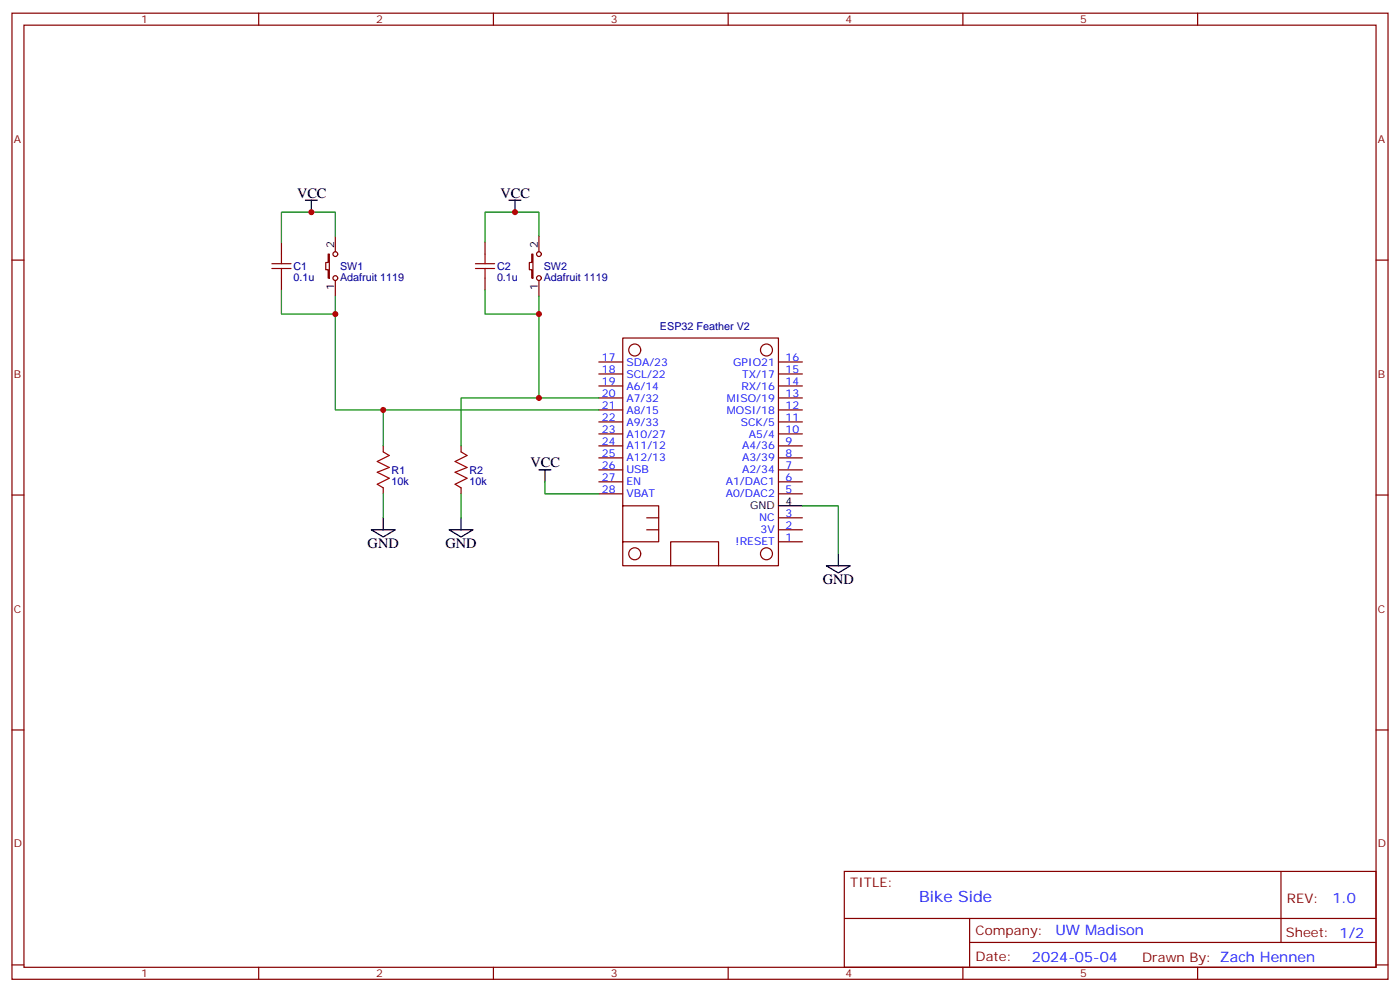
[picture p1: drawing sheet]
<svg xmlns="http://www.w3.org/2000/svg" width="412mm" height="292mm" viewBox="0 0 412 292" stroke-linecap="round" stroke-linejoin="round" font-family="sans-serif">
<g fill="none" stroke="#870000" stroke-width=".35">
<path d="M3.5 3.9h405.4v284.3h-405.4zM7.1 7.4h398.2v277.3h-398.2zM76.2 3.9v3.5M145.3 3.9v3.5M214.5 3.9v3.5M283.6 3.9v3.5M352.8 3.9v3.5M3.5 76.6h3.6M82.9 71.3v3.5M96.7 74.8h.3v7h-.3v-2.4h-.7v-2.1h.7zM98.8 69.5v4.6M142.9 71.3v3.5"/>
<path d="M156.6 74.8h.4v7h-.4v-2.4h-.7v-2.1h.7zM158.7 69.5v4.6M405.3 76.6h3.6M82.9 81.8v3.6M98.8 82.5v4.6M142.9 81.8v3.6M158.7 82.5v4.6M176.4 117.1h7M176.4 113.6h7M176.4 110.1h7M176.4 106.5h7M229.3 117.1h7.1"/>
<path d="M229.3 113.6h7.1M229.3 110.1h7.1M229.3 106.5h7.1M112.9 131.2v1.8M135.8 131.2v1.8M176.4 138.3h7M176.4 134.8h7M176.4 131.2h7M176.4 127.7h7M176.4 124.2h7M176.4 120.6h7M229.3 138.3h7.1"/>
<path d="M229.3 134.8h7.1M229.3 131.2h7.1M229.3 127.7h7.1M229.3 124.2h7.1M229.3 120.6h7.1M3.5 145.7h3.6M112.9 143.6v1.7M135.8 143.6v1.7M176.4 145.3h7M176.4 141.8h7M183.4 148.9h10.6v10.6h-10.6v7h45.9v-67h-45.9v60M190.5 155.9h3.5"/>
<path d="M190.5 152.4h3.5M229.3 155.9h7.1M229.3 152.4h7.1M229.3 159.5h7.1M229.3 145.3h7.1M229.3 141.8h7.1M405.3 145.7h3.6M197.6 166.5v-7h14.1v7M3.5 214.8h3.6M405.3 214.8h3.6M248.7 256.5h156.6v28.2h-156.6zM377.3 256.5v20.9"/>
<path d="M248.7 270.3h156.5M285.6 277.4h119.6M285.6 270.3v14.1M3.5 284h3.6M76.2 284.7v3.5M145.3 284.7v3.5M214.5 284.7v3.5M283.6 284.7v3.5M352.8 284.7v3.5M405.3 284h3.6"/>
<circle cx="98.8" cy="74.8" r=".71"/>
<circle cx="158.8" cy="74.8" r=".71"/>
<circle cx="98.8" cy="81.8" r=".71"/>
<circle cx="158.8" cy="81.8" r=".71"/>
<circle cx="187" cy="103" r="1.76"/>
<circle cx="225.8" cy="103" r="1.76"/>
<circle cx="187" cy="163" r="1.76"/>
<circle cx="225.8" cy="163" r="1.76"/>
</g>
<g fill="none" stroke="#000" stroke-width=".35">
<path d="M90 58.9h3.5M91.7 58.9v3.5M149.9 58.9h3.6M151.7 58.9v3.5M158.7 138.3h3.6M160.5 138.3v3.5M109.4 155.9h7l-3.5 2.1zM112.9 152.4v3.5M132.3 155.9h7l-3.5 2.1zM135.8 152.4v3.5M229.3 148.9h7.1M243.4 166.5h7.1l-3.6 2.1z"/>
<path d="M246.9 163v3.5"/>
</g>
<path d="M98.8 69.5v-7.1h-15.9v8.9M158.7 69.5v-7.1h-15.8v8.9M82.9 85.4v7h15.9M98.8 87.1v33.5h77.6M142.9 85.4v7h15.8M158.7 87.1v30h17.7M158.7 117.1h-22.9v14.1M112.9 120.6v10.6M112.9 145.3v7.1M135.8 145.3v7.1M160.5 141.8v3.5h15.9M236.4 148.9h10.5v14.1" fill="none" stroke="#008700" stroke-width=".35"/>
<path d="M80.1 79h5.6M80.1 77.6h5.6M82.9 74.8v2.8M82.9 79v2.8M140.1 79h5.6M140.1 77.6h5.6M142.9 74.8v2.8M142.9 79v2.8M112.9 133l1.8 1.1-3.6 1.7 3.6 1.8-3.6 1.4 3.6 1.8-3.6 1.7 1.8 1.1M135.8 133l1.8 1.1-3.5 1.7 3.5 1.8-3.5 1.4 3.5 1.8-3.5 1.7 1.7 1.1" fill="none" stroke="#a10000" stroke-width=".35"/>
<g fill="#c00">
<circle cx="151.7" cy="62.4" r=".88"/>
<circle cx="91.7" cy="62.4" r=".88"/>
<circle cx="158.8" cy="92.4" r=".88"/>
<circle cx="98.8" cy="92.4" r=".88"/>
<circle cx="158.8" cy="117.1" r=".88"/>
<circle cx="112.9" cy="120.6" r=".88"/>
</g>
<text font-size="4.6" fill="#00f" x="270.8" y="265.5">Bike Side</text>
<g font-size="4.2">
<text x="87.5" y="58.2">VCC</text>
<text x="147.5" y="58.2">VCC</text>
<text x="156.3" y="137.6">VCC</text>
<text x="108.3" y="161.2">GND</text>
<text x="131.2" y="161.2">GND</text>
<text x="242.4" y="171.8">GND</text>
</g>
<g font-size="4.2" fill="#00f">
<text x="392.5" y="265.7">1.0</text>
<text x="310.9" y="275.3">UW Madison</text>
<text x="304" y="283.1">2024-05-04</text>
</g>
<g font-size="3.9" fill="#800">
<text x="250.5" y="261.1">TITLE:</text>
<text x="379.1" y="265.7">REV:</text>
<text x="287.4" y="275.3">Company:</text>
<text x="378.7" y="275.9">Sheet: 1/2</text>
<text x="287.4" y="282.9">Date:</text>
<text x="336.4" y="283">Drawn By: Zach Hennen</text>
</g>
<g font-size="3.2" fill="#800">
<text x="41.6" y="6.9">1</text>
<text x="110.8" y="6.9">2</text>
<text x="179.9" y="6.9">3</text>
<text x="249.1" y="6.9">4</text>
<text x="318.2" y="6.9">5</text>
<text x="4.1" y="42">A</text>
<text x="405.9" y="42">A</text>
<text x="4.1" y="111.1">B</text>
<text x="405.9" y="111.1">B</text>
<text x="4.1" y="180.3">C</text>
<text x="405.9" y="180.3">C</text>
<text x="4.1" y="249.4">D</text>
<text x="405.9" y="249.4">D</text>
<text x="41.6" y="287.7">1</text>
<text x="110.8" y="287.7">2</text>
<text x="179.9" y="287.7">3</text>
<text x="249.1" y="287.7">4</text>
<text x="318.2" y="287.7">5</text>
</g>
<g font-size="3.2">
<text x="98.4" y="73" transform="rotate(-90 98.4 73)">2</text>
<text x="158.4" y="73" transform="rotate(-90 158.4 73)">2</text>
<text x="98.4" y="85.3" transform="rotate(-90 98.4 85.3)">1</text>
<text x="158.4" y="85.3" transform="rotate(-90 158.4 85.3)">1</text>
<text x="221" y="149.9">GND</text>
<text x="231.4" y="148.5">4</text>
</g>
<g font-size="3.2" fill="#000080">
<text x="86.4" y="82.6">0.1u</text>
<text x="86.4" y="79.5">C1</text>
<text x="100.2" y="82.6">Adafruit 1119</text>
<text x="100.2" y="79.5">SW1</text>
<text x="146.4" y="82.6">0.1u</text>
<text x="146.4" y="79.5">C2</text>
<text x="160.2" y="82.6">Adafruit 1119</text>
<text x="160.2" y="79.5">SW2</text>
<text x="194.4" y="97.1">ESP32 Feather V2</text>
<text x="115.4" y="142.6">10k</text>
<text x="115.4" y="139.5">R1</text>
<text x="138.3" y="142.6">10k</text>
<text x="138.3" y="139.5">R2</text>
</g>
<g font-size="3.2" fill="#00f">
<text x="177.3" y="106.2">17</text>
<text x="184.5" y="107.6">SDA/23</text>
<text x="216" y="107.6">GPIO21</text>
<text x="231.4" y="106.2">16</text>
<text x="177.3" y="109.7">18</text>
<text x="177.3" y="113.2">19</text>
<text x="184.5" y="111.1">SCL/22</text>
<text x="218.6" y="111.1">TX/17</text>
<text x="231.4" y="113.2">14</text>
<text x="231.4" y="109.7">15</text>
<text x="177.3" y="116.8">20</text>
<text x="184.5" y="114.7">A6/14</text>
<text x="184.5" y="118.2">A7/32</text>
<text x="214.1" y="118.2">MISO/19</text>
<text x="218.4" y="114.7">RX/16</text>
<text x="231.4" y="116.8">13</text>
<text x="177.3" y="120.3">21</text>
<text x="177.3" y="123.8">22</text>
<text x="184.5" y="121.7">A8/15</text>
<text x="184.5" y="125.2">A9/33</text>
<text x="214.1" y="121.7">MOSI/18</text>
<text x="218.2" y="125.2">SCK/5</text>
<text x="231.4" y="123.8">11</text>
<text x="231.4" y="120.3">12</text>
<text x="177.3" y="127.4">23</text>
<text x="177.3" y="130.9">24</text>
<text x="184.5" y="128.8">A10/27</text>
<text x="220.6" y="128.8">A5/4</text>
<text x="231.4" y="130.9">9</text>
<text x="231.4" y="127.4">10</text>
<text x="177.3" y="134.4">25</text>
<text x="177.3" y="137.9">26</text>
<text x="184.5" y="132.3">A11/12</text>
<text x="184.5" y="135.8">A12/13</text>
<text x="218.6" y="135.8">A3/39</text>
<text x="218.6" y="132.3">A4/36</text>
<text x="231.4" y="137.9">7</text>
<text x="231.4" y="134.4">8</text>
<text x="177.3" y="141.5">27</text>
<text x="184.5" y="142.9">EN</text>
<text x="184.5" y="139.3">USB</text>
<text x="213.8" y="142.9">A1/DAC1</text>
<text x="218.6" y="139.3">A2/34</text>
<text x="231.4" y="141.5">6</text>
<text x="177.3" y="145">28</text>
<text x="184.5" y="146.4">VBAT</text>
<text x="213.8" y="146.4">A0/DAC2</text>
<text x="231.4" y="145">5</text>
<text x="223.7" y="153.5">NC</text>
<text x="231.4" y="155.6">2</text>
<text x="231.4" y="152">3</text>
<text x="216.7" y="160.5">!RESET</text>
<text x="224.1" y="157">3V</text>
<text x="231.4" y="159.1">1</text>
</g>
</svg>
